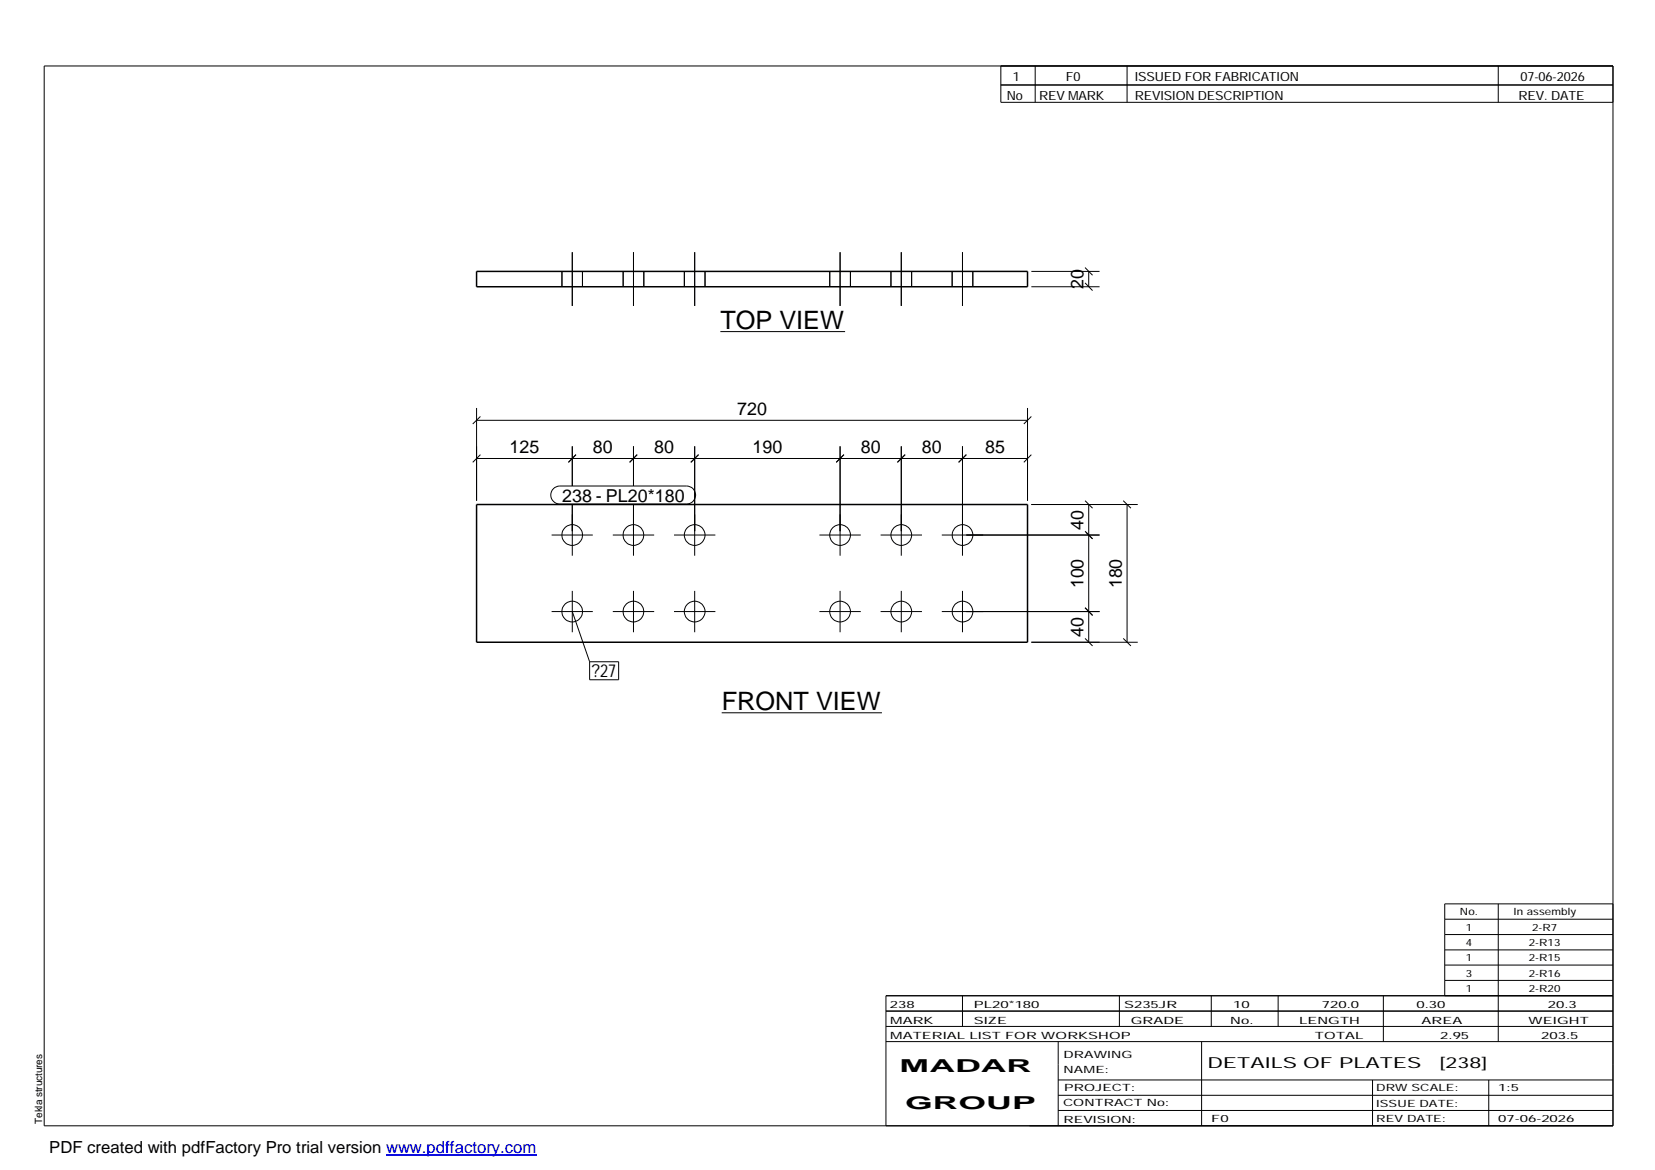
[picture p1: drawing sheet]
<svg xmlns="http://www.w3.org/2000/svg" width="420mm" height="297mm" viewBox="0 0 420 297" stroke-linecap="round" stroke-linejoin="round" font-family="sans-serif">
<g fill="none" stroke="#000" stroke-width=".25">
<path d="M11.2 16.7h398.3v269.1h-398.3zM254.1 16.7v9.3h155.4M262.8 16.7v9.3M286.1 16.7v9.3M380.4 16.7v9.3M254.1 21.6h155.4M142.7 68.9v3.9M145.3 64v13.7M147.9 68.9v3.9M158.2 68.9v3.9M160.8 64v13.7M163.4 68.9v3.9"/>
<path d="M173.7 68.9v3.9M176.4 64v13.7M179 68.9v3.9M210.7 68.9v3.9M213.3 64v13.7M215.9 68.9v3.9M226.2 68.9v3.9M228.8 64v13.7M231.4 68.9v3.9M241.7 68.9v3.9M244.3 64v13.7M247 68.9v3.9"/>
<path d="M261.8 72.8h17.3M261.8 68.9h17.3M275.5 71.8l1.9 2M275.5 67.9l1.9 2M276.4 68.9v3.9M182.9 84.2h31.6M121 106.7h139.9M121 103.6v23.5M121 116.4h139.9M122 105.7l-2 1.9M122 115.4l-2 2M145.3 113.3v10.1"/>
<path d="M146.2 115.4l-1.9 2M160.8 113.3v10.1M161.8 115.4l-1.9 2M176.4 113.3v27.8M177.3 115.4l-1.9 2M213.3 113.3v27.8M214.2 115.4l-1.9 2M228.8 113.3v27.8M229.8 115.4l-2 2M244.3 113.3v27.8M245.3 115.4l-1.9 2M260.9 103.6v23.5"/>
<path d="M261.8 105.7l-1.9 1.9M261.8 115.4l-1.9 2M140 135.8h10.5M140.5 124.1l.7-.5 .9-.2h32.2a2.29 2.29 0 0 1 2.3 2.3 2.29 2.29 0 0 1-2.3 2.3h-32.2a2.27 2.27 0 0 1-2.1-1.4 2.27 2.27 0 0 1 .5-2.5zM145.3 128v13.1M155.6 135.8h10.5M160.8 128v13.1M171.1 135.8h10.5M208 135.8h10.5M223.6 135.8h10.5M239.1 135.8h40M261.8 128.1h27"/>
<path d="M275.5 134.9l1.9 1.9-1.7-1.7M275.5 127.1l1.9 1.9M276.4 128.1v35M285.2 127.1l1.9 1.9M286.1 128.1v35M140 155.3h10.5M145.3 150v10.5M145.3 155.3l4.4 12.7M155.6 155.3h10.5M160.8 150v10.5M171.1 155.3h10.5M176.4 150v10.5"/>
<path d="M208 155.3h10.5M213.3 150v10.5M223.6 155.3h10.5M228.8 150v10.5M239.1 155.3h40M244.3 150v10.5M275.5 154.3l1.9 1.9M149.7 168h7.4v4.6h-7.4zM261.8 163.1h27M275.5 162.1l1.9 1.9M285.2 162.1l1.9 1.9M183.2 181h40.7"/>
<path d="M366.8 233.4h42.7M366.8 237.3h42.7M380.4 229.5v34.9M409.5 229.5h-42.7v23.3M224.9 256.7h184.6M244.3 252.8v7.8M284.2 252.8v7.8M307.5 252.8v7.8M324.5 252.8v7.8M351.2 252.8v11.6M366.8 241.2h42.7M366.8 245h42.7"/>
<path d="M366.8 248.9h42.7M409.5 252.8h-184.6v33M224.9 264.4h184.6M224.9 260.6h184.6M268.6 264.4v21.4M268.6 274.2h140.9M268.6 278.1h140.9M305.1 264.4v21.4M348.4 274.2v11.6M378 274.2v11.6M268.6 281.9h140.9"/>
<circle cx="145.3" cy="135.9" r="2.62"/>
<circle cx="160.8" cy="135.9" r="2.62"/>
<circle cx="176.4" cy="135.9" r="2.62"/>
<circle cx="213.3" cy="135.9" r="2.62"/>
<circle cx="228.8" cy="135.9" r="2.62"/>
<circle cx="244.3" cy="135.8" r="2.62"/>
<circle cx="145.3" cy="155.3" r="2.62"/>
<circle cx="160.8" cy="155.3" r="2.62"/>
<circle cx="176.4" cy="155.3" r="2.62"/>
<circle cx="213.3" cy="155.3" r="2.62"/>
<circle cx="228.8" cy="155.3" r="2.62"/>
<circle cx="244.3" cy="155.3" r="2.62"/>
</g>
<path d="M121 68.9h139.9v3.9h-139.9zM121 128.1h139.9v35h-139.9z" fill="none" stroke="#000" stroke-width=".38"/>
<path d="M98 293.3h38.2" fill="none" stroke="#00f" stroke-width=".3"/>
<g font-size="6.4">
<text x="182.9" y="83.5">TOP VIEW</text>
<text x="183.2" y="180.2">FRONT VIEW</text>
</g>
<g font-size="4.5">
<text x="275" y="73.3" transform="rotate(-90 275 73.3)">20</text>
<text x="187.2" y="105.3">720</text>
<text x="129.3" y="115">125</text>
<text x="150.5" y="115">80</text>
<text x="166.1" y="115">80</text>
<text x="191.1" y="115">190</text>
<text x="218.5" y="115">80</text>
<text x="234.1" y="115">80</text>
<text x="250.1" y="115">85</text>
<text x="142.7" y="127.4">238 - PL20*180</text>
<text x="275" y="134.5" transform="rotate(-90 275 134.5)">40</text>
<text x="275" y="149.3" transform="rotate(-90 275 149.3)">100</text>
<text x="284.8" y="149.3" transform="rotate(-90 284.8 149.3)">180</text>
<text x="275" y="161.7" transform="rotate(-90 275 161.7)">40</text>
<text x="150.3" y="172">?27</text>
<text x="228.4" y="272.3">MADAR</text>
<text x="229.8" y="281.6">GROUP</text>
</g>
<text font-size="4.2" x="12.5" y="292.7">PDF created with pdfFactory Pro trial version www.pdffactory.com</text>
<g font-size="3.9">
<text x="306.5" y="271.3">DETAILS OF PLATES</text>
<text x="365.4" y="271.3">[238]</text>
</g>
<g font-size="3.2">
<text x="257.1" y="20.5">1</text>
<text x="270.6" y="20.5">F0</text>
<text x="288.1" y="20.5">ISSUED FOR FABRICATION</text>
<text x="386" y="20.5">07-06-2026</text>
<text x="255.6" y="25.5">No</text>
<text x="263.8" y="25.5">REV MARK</text>
<text x="288.1" y="25.5">REVISION DESCRIPTION</text>
<text x="385.5" y="25.5">REV. DATE</text>
</g>
<g font-size="2.5">
<text x="370.6" y="232.4">No.</text>
<text x="384.3" y="232.4">In assembly</text>
<text x="372.1" y="236.3">1</text>
<text x="389" y="236.3">2-R7</text>
<text x="372.1" y="240.2">4</text>
<text x="372.1" y="244.1">1</text>
<text x="388.1" y="240.2">2-R13</text>
<text x="388.1" y="244.1">2-R15</text>
<text x="372.1" y="247.9">3</text>
<text x="372.1" y="251.8">1</text>
<text x="388.1" y="247.9">2-R16</text>
<text x="388.1" y="251.8">2-R20</text>
<text x="225.9" y="255.9">238</text>
<text x="247.3" y="255.9">PL20*180</text>
<text x="285.4" y="255.9">S235JR</text>
<text x="313.1" y="255.9">10</text>
<text x="335.6" y="255.9">720.0</text>
<text x="359.6" y="255.9">0.30</text>
<text x="392.9" y="255.9">20.3</text>
<text x="226" y="263.7">MATERIAL LIST FOR WORKSHOP</text>
<text x="226" y="259.9">MARK</text>
<text x="247.2" y="259.9">SIZE</text>
<text x="287.1" y="259.9">GRADE</text>
<text x="312.3" y="259.9">No.</text>
<text x="329.8" y="259.9">LENGTH</text>
<text x="333.8" y="263.7">TOTAL</text>
<text x="360.9" y="259.9">AREA</text>
<text x="365.6" y="263.7">2.95</text>
<text x="388.1" y="259.9">WEIGHT</text>
<text x="391.3" y="263.7">203.5</text>
<text x="270" y="268.5">DRAWING</text>
<text x="270" y="272.5">NAME:</text>
<text x="269.9" y="280.9">CONTRACT No:</text>
<text x="270.2" y="277">PROJECT:</text>
<text x="349.4" y="277.1">DRW SCALE:</text>
<text x="349.4" y="281">ISSUE DATE:</text>
<text x="380.4" y="277.1">1:5</text>
<text x="10.7" y="285.4" transform="rotate(-90 10.7 285.4)">Tekla structures</text>
<text x="270" y="285">REVISION:</text>
<text x="307.5" y="284.8">F0</text>
<text x="349.4" y="284.8">REV DATE:</text>
<text x="380.4" y="284.8">07-06-2026</text>
</g>
</svg>
